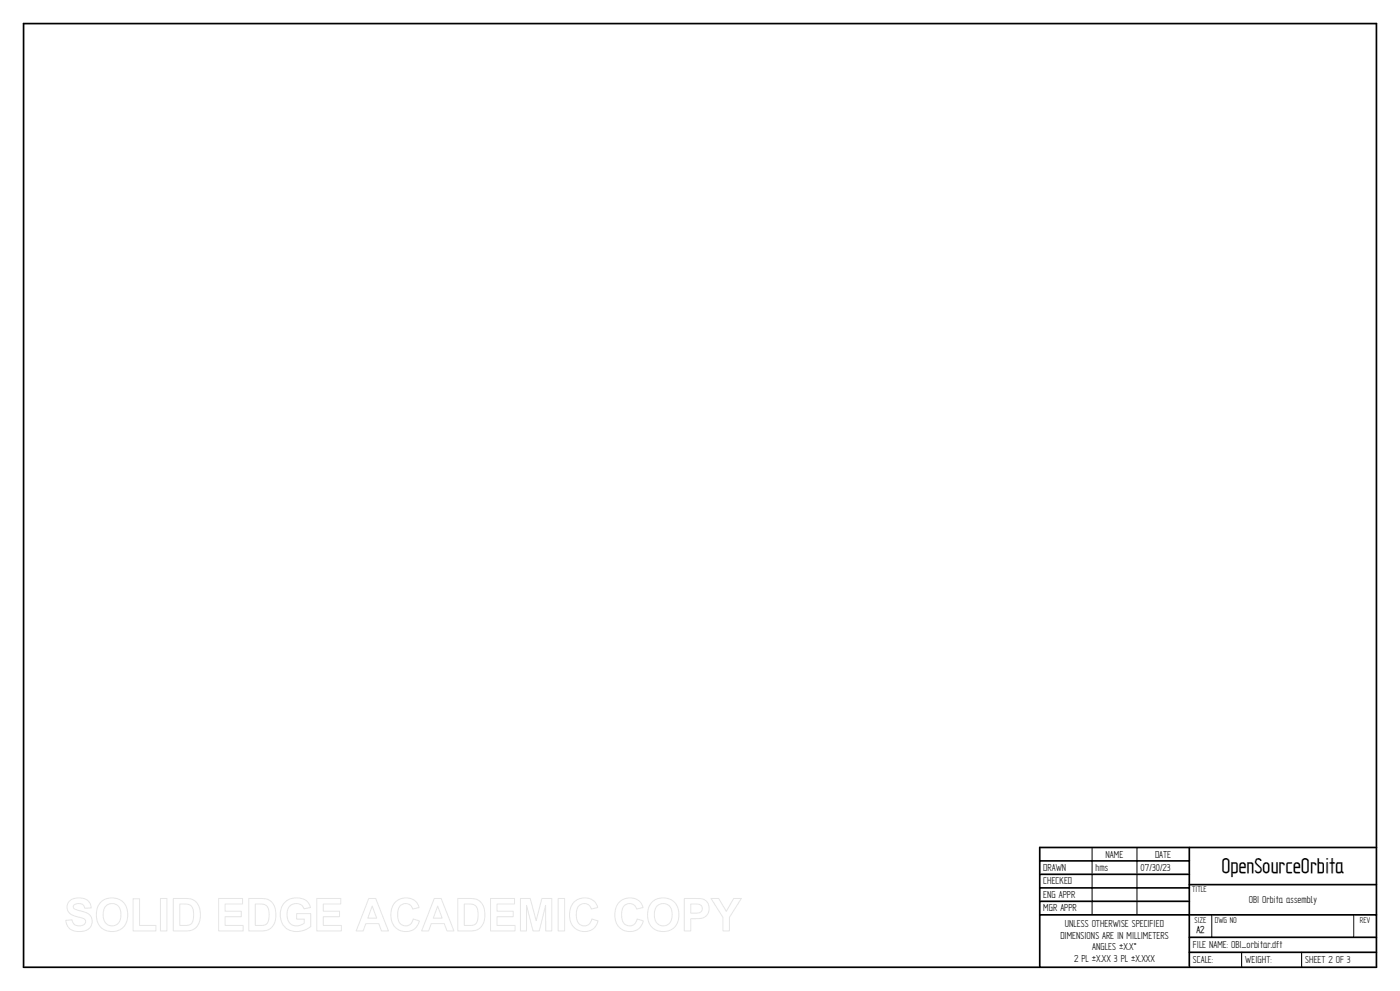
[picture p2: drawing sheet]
<svg xmlns="http://www.w3.org/2000/svg" width="420mm" height="297mm" viewBox="0 0 420 297" stroke-linecap="round" stroke-linejoin="round" font-family="sans-serif">
<path d="M7.1 7.1h405.8v282.8h-405.8zM311.9 258h44.9M356.8 254v35.9M412.9 254h-101v35.9M311.9 262h44.9M311.9 266.1h44.9M311.9 270.1h44.9M311.9 274.2h101M356.8 265.1h56.1M356.8 280.9h56.1M356.8 285.4h56.1" fill="none" stroke="#000" stroke-width=".51"/>
<path d="M327.6 254v20.2M341.1 254v20.2M363.5 274.3v6.6M406.1 274.3v6.6M372.5 285.4v4.5M390.5 285.4v4.5" fill="none" stroke="#000" stroke-width=".3"/>
<g fill="none" stroke="#e6e6e6" stroke-width=".3">
<path d="M20.8 270.1a4.4 4.4 0 0 1 6.2 .6l.3 1.4-1.9 .1a1.85 1.85 0 0 0-1.6-1.4 1.85 1.85 0 0 0-1.8 1 1.97 1.97 0 0 0 2.1 1.2 3.5 3.5 0 0 1 3.5 3.2 3.2 3.2 0 0 1-3.9 3 3.5 3.5 0 0 1-4-3.4l1.9-.1a2.21 2.21 0 0 0 1.8 1.8 2.21 2.21 0 0 0 2.3-1.1 1.24 1.24 0 0 0-1.5-1.4 4.6 4.6 0 0 1-3.9-2.3l-.2-1.2zM30.3 270.4a4.8 4.8 0 0 1 5.6-.7 4.8 4.8 0 0 1 2.4 5.1 4.8 4.8 0 0 1-5.6 4.3 4.8 4.8 0 0 1-3.7-6l.4-1.4zM31.7 271.6a2.71 2.71 0 0 1 3.2-.5 2.71 2.71 0 0 1 1.4 3 2.74 2.74 0 0 1-2.7 3.4 2.74 2.74 0 0 1-2.7-3.4l.2-1.2zM39.9 269.4h2v8h4.9v1.6h-6.9zM48.1 269.3h2v9.7h-2zM52 269.3h3.6a4.2 4.2 0 0 1 4.5 4.9 4.1 4.1 0 0 1-4.4 4.8h-3.7zM53.9 270.9a4.6 4.6 0 0 1 3.4 .6 4.9 4.9 0 0 1-.2 5.5l-1 .3-2.2 .1zM65.6 269.3h7.2v1.6h-5.3v2.2h4.9v1.6h-4.9v2.7h5.4v1.6h-7.3zM74.6 269.3h3.6a4.2 4.2 0 0 1 4.6 4.9 4.1 4.1 0 0 1-4.5 4.8h-3.7zM76.6 270.9a4.6 4.6 0 0 1 3.4 .6 4.9 4.9 0 0 1-.2 5.5l-1.1 .3-2.1 .1zM85.3 270.6a5.2 5.2 0 0 1 7.2 0l.6 1.4-1.9 .4a2.69 2.69 0 0 0-3.3-1.4 2.69 2.69 0 0 0-1.8 3 3 3 0 0 0 1.6 3.2 3 3 0 0 0 3.6-.5v-1.2h-2.3v-1.7h4.2v3.9a5.8 5.8 0 0 1-8.3-.5 5.8 5.8 0 0 1 .4-6.6zM95 269.3h7.2v1.6h-5.2v2.2h4.9v1.6h-4.9v2.7h5.4v1.6h-7.4z"/>
<path d="M110.6 269.3h2.1l3.8 9.7h-2l-.9-2.2h-3.9l-.8 2.2h-2.1zM111.7 271.6l1.3 3.6h-2.7zM118.5 270.5a4.2 4.2 0 0 1 7.2 1.5l-1.9 .5a2.29 2.29 0 0 0-2.7-1.6 2.29 2.29 0 0 0-1.8 2.5 3.3 3.3 0 0 0 1.6 4 2.25 2.25 0 0 0 3.1-2l1.8 .6a4.4 4.4 0 0 1-5.1 3.1 4.4 4.4 0 0 1-3.4-4.9l.2-1.8zM130.3 269.3h2l3.9 9.7h-2.1l-.8-2.2h-3.9l-.8 2.2h-2.1zM131.3 271.6l1.3 3.6h-2.6zM137.3 269.3h3.6a4.2 4.2 0 0 1 4.6 4.9 4.1 4.1 0 0 1-4.5 4.8h-3.7zM139.3 270.9a4.6 4.6 0 0 1 3.4 .6 4.9 4.9 0 0 1-.2 5.5l-1.1 .3-2.1 .1zM147.2 269.3h7.1v1.6h-5.2v2.2h4.9v1.6h-4.9v2.7h5.4v1.6h-7.3zM156.1 269.3h3l1.7 6.6 1.8-6.6h2.9v9.7h-1.8v-7.6l-1.9 7.6h-1.9l-1.9-7.6-.1 7.6h-1.8zM167.4 269.3h2v9.7h-2zM172.1 270.5a4.2 4.2 0 0 1 7.2 1.5l-1.9 .5a2.29 2.29 0 0 0-2.7-1.6 2.29 2.29 0 0 0-1.8 2.5 3.3 3.3 0 0 0 1.6 4 2.25 2.25 0 0 0 3-2l1.9 .6a4.4 4.4 0 0 1-5.1 3.1 4.4 4.4 0 0 1-3.4-4.9l.2-1.8zM185.7 270.5a4.2 4.2 0 0 1 7.2 1.5l-1.9 .5a2.29 2.29 0 0 0-2.7-1.6 2.29 2.29 0 0 0-1.8 2.5 3.3 3.3 0 0 0 1.6 4 2.25 2.25 0 0 0 3-2l1.9 .6a4.4 4.4 0 0 1-5.1 3.1 4.4 4.4 0 0 1-3.5-4.9l.3-1.8z"/>
<path d="M195.6 270.4a4.8 4.8 0 0 1 5.6-.7 4.8 4.8 0 0 1 2.4 5.1 4.8 4.8 0 0 1-5.6 4.3 4.8 4.8 0 0 1-3.7-6l.4-1.4zM197 271.6a2.71 2.71 0 0 1 3.3-.5 2.71 2.71 0 0 1 1.3 3 2.74 2.74 0 0 1-2.6 3.4 2.74 2.74 0 0 1-2.7-3.4l.1-1.2zM205.3 269.3h3.1a3.6 3.6 0 0 1 4.1 1.7 3.1 3.1 0 0 1-3.5 4.3h-1.8v3.7h-1.9zM207.2 270.9a4 4 0 0 1 3.2 .5 1.43 1.43 0 0 1 0 1.7 1.43 1.43 0 0 1-1.6 .6h-1.6zM213.3 269.3h2.3l2.3 3.8 2.2-3.8h2.3l-3.6 5.6v4.1h-1.9v-4.1z"/>
</g>
<text font-size="7.1" x="366.4" y="261.7">OpenSourceOrbita</text>
<g font-size="3.4">
<text x="331.7" y="257">NAME</text>
<text x="346.5" y="257">DATE</text>
<text x="313" y="261.1">DRAWN</text>
<text x="328.7" y="261.1">hms</text>
<text x="342.2" y="261.1">07/30/23</text>
<text x="313" y="265.1">CHECKED</text>
<text x="313" y="269.2">ENG APPR</text>
<text x="313" y="273.2">MGR APPR</text>
<text x="374.6" y="270.7">OBI Orbita assembly</text>
<text x="318.1" y="281.3">DIMENSIONS ARE IN MILLIMETERS</text>
<text x="319.5" y="277.8">UNLESS OTHERWISE SPECIFIED</text>
<text x="358.9" y="279.5">A2</text>
<text x="327.7" y="284.8">ANGLES ±X.X°</text>
<text x="357.9" y="284.2">FILE NAME: OBI_orbitar.dft</text>
<text x="322.2" y="288.4">2 PL ±X.XX 3 PL ±X.XXX</text>
<text x="357.9" y="288.7">SCALE:</text>
<text x="373.6" y="288.7">WEIGHT:</text>
<text x="391.5" y="288.7">SHEET 2 OF 3</text>
</g>
<g font-size="2.9">
<text x="357.7" y="267.4">TITLE</text>
<text x="358.4" y="276.5">SIZE</text>
<text x="364.4" y="276.5">DWG NO</text>
<text x="408" y="276.5">REV</text>
</g>
</svg>
